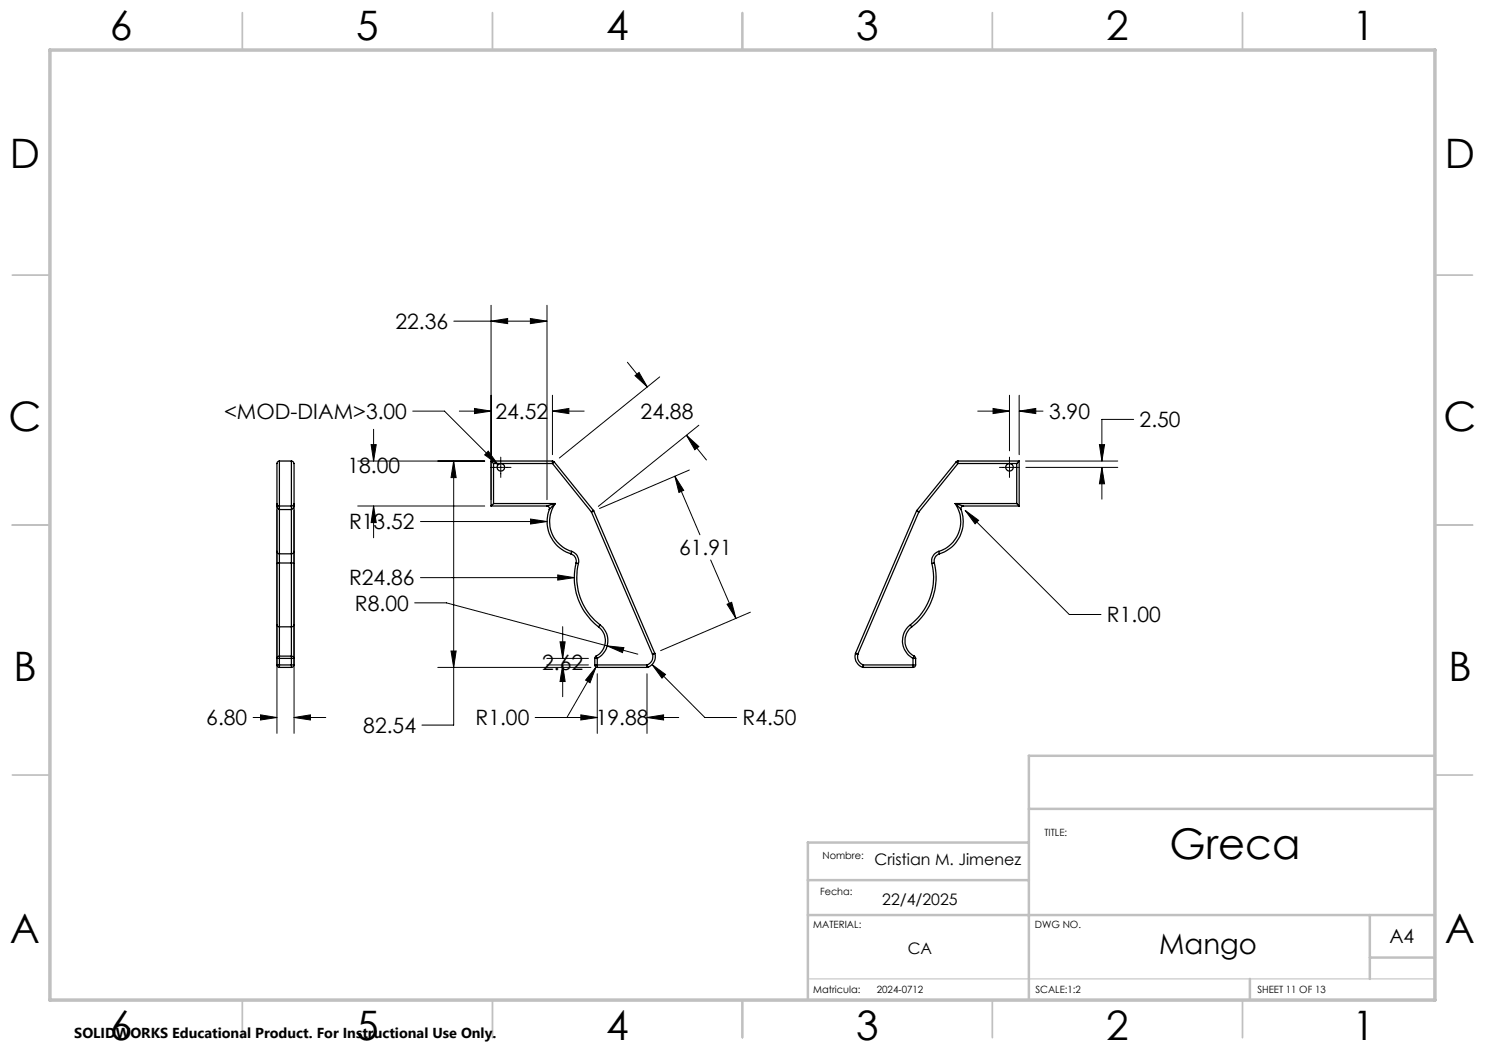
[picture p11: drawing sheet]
<svg xmlns="http://www.w3.org/2000/svg" width="297mm" height="210mm" viewBox="0 0 297 210" stroke-linecap="round" stroke-linejoin="round" font-family="sans-serif">
<g fill="none" stroke="#000" stroke-width=".25">
<path d="M55.9 92.2l-.4 .2-.1 .2v8.1M55.9 92.2v9M55.9 92.2h2.4M58.3 92.2l.3 .1 .2 .4v8M58.3 92.2v9M98.2 92.2l.5 .5M98.2 92.2h12.3M98.2 92.2v9M98.7 92.7v8M98.7 92.7h11.8M110.5 92.2v.5M110.5 92.2l.4 .2"/>
<path d="M110.5 92.7l7.8 9.7M110.9 92.4l-.4 .3M110.9 92.4l7.8 9.7M191.2 92.4l.4 .3M191.2 92.4l-7.8 9.7M191.6 92.2l-.4 .2M191.6 92.2v.5M191.6 92.2h12.2M191.6 92.7h11.7M191.6 92.7l-7.8 9.7M203.3 92.7v8M203.8 92.2l-.5 .5"/>
<path d="M203.8 92.2v9M55.4 100.7l.2 .5h.3M55.4 100.7l.1 .9 .4 .3M55.4 110.3l.1 .3 .4 .2M55.4 100.7v9.6M55.4 110.3v2.4M55.4 112.7v12.3M55.9 101.2v.7M55.9 101.9v8.9M55.9 110.8v1.8M55.9 112.6l-.5 .1M55.9 112.6v12.8"/>
<path d="M55.9 101.2h2.4M55.9 101.9h2.4M55.9 110.8h2.4M55.9 112.6h2.4M58.3 101.2v.7M58.3 101.9v8.9M58.3 110.8v1.8M58.3 112.6l.5 .1M58.3 112.6v12.8M58.8 100.7l-.2 .4-.3 .1M58.8 100.7a.99 .99 0 0 1-.5 1.2M58.8 110.3l-.2 .4-.3 .1"/>
<path d="M58.8 100.7v9.6M58.8 110.3v2.4M58.8 112.7v12.3M98.2 101.2h11.2M98.7 100.7l-.5 .5M98.7 100.7h12.4M109.4 101.2a.51 .51 0 0 1 .5 .7M109.9 101.9a6.8 6.8 0 0 0 4.3 8.9M111.1 100.7l-1.2 1.2M111.1 100.7a6.2 6.2 0 0 0 3.2 9.6M111.1 100.7l-1.7 .5M114.2 110.8a1.58 1.58 0 0 1 1 1.8"/>
<path d="M114.3 110.3l-.1 .5M114.3 110.3a2.02 2.02 0 0 1 1.4 2.4M115.2 112.6a12.4 12.4 0 0 0 4.5 12.8M115.2 112.6l.5 .1M115.7 112.7a12 12 0 0 0 4.3 12.3M118.3 102.4l12.2 28.4M118.7 102.1v.1M118.7 102.1l-.4 .3M118.7 102.2l-.4 .2M118.7 102.2l12.3 28.5M183.3 102.2l.5 .2M183.3 102.2l-12.2 28.5"/>
<path d="M183.4 102.1l-.1 .1M183.4 102.1l.4 .3M183.8 102.4l-12.2 28.4M186.4 112.7a12 12 0 0 1-4.3 12.3M186.9 112.6a12.4 12.4 0 0 1-4.5 12.8M186.9 112.6l-.5 .1M187.7 110.3l.2 .5M187.7 110.3a2.08 2.08 0 0 0-1.3 2.4M187.9 110.8a1.52 1.52 0 0 0-1 1.8M191 100.7a6.3 6.3 0 0 1-3.3 9.6M191 100.7l1.2 1.2M191 100.7l1.7 .5"/>
<path d="M191 100.7h12.3M192.2 101.9a6.7 6.7 0 0 1-4.3 8.9M192.7 101.2a.55 .55 0 0 0-.5 .7M192.7 101.2h11.1M203.3 100.7l.5 .5M55.4 125l.1 .3 .4 .1M55.4 133l.1 .3 .4 .2M55.4 133h.5M55.4 131.7h.5M55.4 125v6.7M55.4 131.7v1.3M55.9 133v.5"/>
<path d="M55.9 131.2v.5M55.9 131.2l-.3 .1-.2 .4M55.9 125.4v5.8M55.9 131.7v1.3M55.9 125.4h2.4M55.9 133h2.4M55.9 133.5h2.4M55.9 131.7h2.4M55.9 131.2h2.4M58.3 133v.5M58.3 131.2v.5M58.3 131.2l.3 .1 .2 .4"/>
<path d="M58.3 131.7h.5M58.3 133h.5M58.3 125.4v5.8M58.3 131.7v1.3M58.8 125l-.2 .3-.3 .1M58.8 133l-.2 .4-.3 .1M58.8 125v6.7M58.8 131.7v1.3M119 133v.3l.5 .2M119 133h.5M119 131.7h.5M119 131.7v1.3"/>
<path d="M119.2 131.2l.3 .5M119.2 131.2l-.2 .5M119.5 133v.5M119.5 133h9.9M119.5 133.5h9.9M119.5 131.7v1.3M119.7 125.4a3.5 3.5 0 0 1-.5 5.8M120 125a4 4 0 0 1-.5 6.7M120 125l-.3 .4M129.4 133l.2 .4M129.4 133v.5M129.6 133.4l-.2 .1"/>
<path d="M130.5 130.8a1.71 1.71 0 0 1-1.1 2.2M131 130.7h.1M131 130.7l-.5 .1M131 130.7a2.28 2.28 0 0 1-1.4 2.7M171.1 130.7l.5 .1M171.1 130.7a2.2 2.2 0 0 0 1.4 2.7M171.1 130.7h.1M171.6 130.8a1.77 1.77 0 0 0 1.1 2.2M172.5 133.4l.2 .1M172.7 133l-.2 .4M172.7 133v.5M172.7 133h9.9"/>
<path d="M172.7 133.5h9.9M182.1 125a4 4 0 0 0 .5 6.7M182.1 125l.3 .4M182.4 125.4a3.5 3.5 0 0 0 .4 5.8M182.6 133v.5M182.6 133h.5M182.6 131.7h.5M182.6 131.7v1.3M182.8 131.2l-.2 .5M182.8 131.2l.3 .5M183.1 133a.49 .49 0 0 1-.5 .5M183.1 131.7v1.3"/>
<circle cx="100.2" cy="93.5" r=".76"/>
<circle cx="201.9" cy="93.5" r=".76"/>
</g>
<g fill="none" stroke="#000" stroke-width=".2">
<path d="M90.8 64.2h18.6M98.2 64.2l3.3-.5v1zM98.2 61.1v38.8M106.1 63.7l3.3 .5-3.3 .5zM109.4 61.1v38.8M110.5 79v11.9M125.5 72.5l4 4.9M127 75.1l.8-.6 1.7 2.9zM131.9 75.4l-20 16.2M201.9 79v11.2M203.8 79v11.9M71.5 92.2h25.4"/>
<path d="M74.2 88.9h1l-.5 3.3zM74.7 85.9v6.3M82.5 82.2h6.4l10.7 10.7M90.7 92.2l.5 3.3h-1zM90.7 92.2v52.8h-6.3M91.9 82.2h6.3M94.9 81.7l3.3 .5-3.3 .5zM97.6 90.2l2 2.7-2.7-1.9zM98.1 93.5h4.1M100.2 91.4v4.1M110.5 82.2l3.3-.5v1zM110.5 82.2h6.3"/>
<path d="M135 95.2l1.7 2.9-.9 .4zM135 95.2l5 11.8M137.3 87.1l2.5 2.2-.8 .6zM137.3 87.1l4 4.9M137.9 94l-18 7.7M139.8 85l-20.1 16.3M195.5 82.2h6.4M198.6 81.7l3.3 .5-3.3 .5zM199.9 93.5h4M201.9 91.4v4.1M203.8 82.2l3.4-.5v1zM203.8 82.2h4.8"/>
<path d="M205.1 92.2h18.5M205.2 93.5h18.4M219.9 88.9h1l-.5 3.3zM220.4 93.5l.5 3.3h-1zM220.4 93.5v6.3M226.7 83.9h-6.3v8.3M55.4 102v44.7M58.8 102v44.7M71.5 101.2h25.4M74.7 101.2l.5 3.3h-1zM74.7 101.2v6.4M84.1 115.5h30.8"/>
<path d="M84.1 104.3h25.3M106.1 103.8l3.3 .5-3.3 .5zM111.5 115l3.4 .5-3.4 .5zM142.1 112l5.1 11.7M193 102.1l2.7 2-.7 .7zM193 102.1l20.9 20.8h6.3M82.9 120.6h6.4l32.1 8.6M87.6 133.5h30.6M90.2 130.2h1l-.5 3.3zM109.4 133h8.3M109.4 131.7h8.3M112 128.4h1l-.5 3.3z"/>
<path d="M112.5 133l.5 3.3h-1zM112.5 125.3v6.4M112.5 133v6.3M119.2 133.4l-1.2 3.2-.9-.6zM119.2 133.4l-5.8 10.1M119.5 134.8v11.9M121.4 129.2l3.4 .3-.3 1zM121.4 129.2l6.2 1.6M129.4 134.8v11.9M130.4 132.9l2.7 2-.7 .7zM130.4 132.9l10.6 10.6h6.3M145.4 120.9l.9-.4 .9 3.2z"/>
<path d="M150.1 122.4l-18 7.7M50.6 143.5h4.8M52.1 143l3.3 .5-3.3 .5zM58.8 143.5l3.3-.5v1zM58.8 143.5h6.4M107 143.5h12.5M116.2 143l3.3 .5-3.3 .5zM129.4 143.5l3.3-.5v1zM129.4 143.5h6.3"/>
</g>
<path d="M161.6 195.8h125.4" fill="none" stroke="#c0c0c0" stroke-width=".2"/>
<g fill="none" stroke="#c0c0c0" stroke-width=".35">
<path d="M48.5 2.5v7.5M98.5 2.5v7.5M148.5 2.5v7.5M198.5 2.5v7.5M248.5 2.5v7.5M2.5 55h7.5M287 55h7.5M2.5 105h7.5M287 105h7.5M2.5 155h7.5M287 155h7.5M48.5 200v7.5"/>
<path d="M98.5 200v7.5M148.5 200v7.5M198.5 200v7.5M248.5 200v7.5"/>
</g>
<path d="M287 151.2h-81.2v48.8M161.6 176h44.2M205.8 161.8h81.2M205.8 168.5h-44.2v31.5M161.6 183h125.4M250 195.8v4.2M274 183v12.8M274 191.5h13" fill="none" stroke="#c0c0c0" stroke-width=".5"/>
<path d="M10 10h277v190h-277z" fill="none" stroke="#c0c0c0" stroke-width=".7"/>
<path d="M52.1 143l3.3 .5-3.3 .5zM58.8 143.5l3.3-.5v1zM90.7 92.2l.5 3.3h-1zM90.2 130.2h1l-.5 3.3zM94.9 81.7l3.3 .5-3.3 .5zM110.5 82.2l3.3-.5v1zM137.3 87.1l2.5 2.2-.8 .6zM127 75.1l.8-.6 1.7 2.9zM135 95.2l1.7 2.9-.9 .4zM145.4 120.9l.9-.4 .9 3.2zM129.4 143.5l3.3-.5v1zM116.2 143l3.3 .5-3.3 .5zM130.4 132.9l2 2.7 .7-.7zM112.5 133l.5 3.3h-1zM112 128.4h1l-.5 3.3zM119.2 133.4l-2.1 2.6 .9 .6zM121.4 129.2l3.1 1.3 .3-1zM111.5 115v1l3.4-.5zM106.1 103.8v1l3.3-.5zM106.1 63.7l3.3 .5-3.3 .5zM98.2 64.2l3.3-.5v1zM74.7 101.2l.5 3.3h-1zM74.2 88.9h1l-.5 3.3zM97.6 90.2l-.7 .8 2.7 1.9zM220.4 93.5l.5 3.3h-1zM219.9 88.9h1l-.5 3.3zM198.6 81.7l3.3 .5-3.3 .5zM203.8 82.2l3.4-.5v1zM193 102.1l2 2.7 .7-.7z" fill="#000"/>
<text font-size="8.5" x="233.9" y="171.8">Greca</text>
<g font-size="8.1">
<text x="22" y="8">6</text>
<text x="71.2" y="8">5</text>
<text x="121.2" y="8">4</text>
<text x="171.2" y="8">3</text>
<text x="221.2" y="8">2</text>
<text x="270.5" y="8">1</text>
<text x="2" y="33.6">D</text>
<text x="289" y="33.6">D</text>
<text x="1.7" y="86.1">C</text>
<text x="288.7" y="86.1">C</text>
<text x="2.7" y="136.1">B</text>
<text x="289.7" y="136.1">B</text>
<text x="2" y="188.6">A</text>
<text x="289" y="188.6">A</text>
<text x="22" y="208">6</text>
<text x="71.2" y="208">5</text>
<text x="121.2" y="208">4</text>
<text x="171.2" y="208">3</text>
<text x="221.2" y="208">2</text>
<text x="270.5" y="208">1</text>
</g>
<text font-size="5.6" x="231.8" y="190.9">Mango</text>
<g font-size="4.2">
<text x="79.1" y="65.8">22.36</text>
<text x="44.8" y="83.8">&lt;MOD-DIAM&gt;3.00</text>
<text x="99.1" y="83.8">24.52</text>
<text x="128.1" y="83.8">24.88</text>
<text x="209.8" y="83.8">3.90</text>
<text x="227.9" y="85.5">2.50</text>
<text x="69.5" y="94.6">18.00</text>
<text x="69.8" y="105.9">R13.52</text>
<text x="135.8" y="111.1">61.91</text>
<text x="69.8" y="117.1">R24.86</text>
<text x="71" y="122.1">R8.00</text>
<text x="221.4" y="124.5">R1.00</text>
<text x="108.4" y="134">2.62</text>
<text x="41.3" y="145.1">6.80</text>
<text x="72.7" y="146.6">82.54</text>
<text x="95.1" y="145.1">R1.00</text>
<text x="119.2" y="145.1">19.88</text>
<text x="148.5" y="145.1">R4.50</text>
</g>
<text font-size="3.9" x="277.9" y="188.5">A4</text>
<g font-size="3.2">
<text x="174.9" y="173.1">Cristian M. Jimenez</text>
<text x="176.4" y="181">22/4/2025</text>
<text x="181.6" y="190.9">CA</text>
</g>
<text font-size="2.9" x="14.9" y="207.6">SOLIDWORKS Educational Product. For Instructional Use Only.</text>
<g font-size="2">
<text x="208.9" y="167.3">TITLE:</text>
<text x="164.5" y="171.8">Nombre:</text>
<text x="164" y="179">Fecha:</text>
<text x="162.6" y="185.5">MATERIAL:</text>
<text x="207" y="185.5">DWG NO.</text>
<text x="162.6" y="198.5">Matricula:</text>
<text x="175.4" y="198.5">2024-0712</text>
<text x="207.1" y="198.6">SCALE:1:2</text>
<text x="251.5" y="198.6">SHEET 11 OF 13</text>
</g>
</svg>
